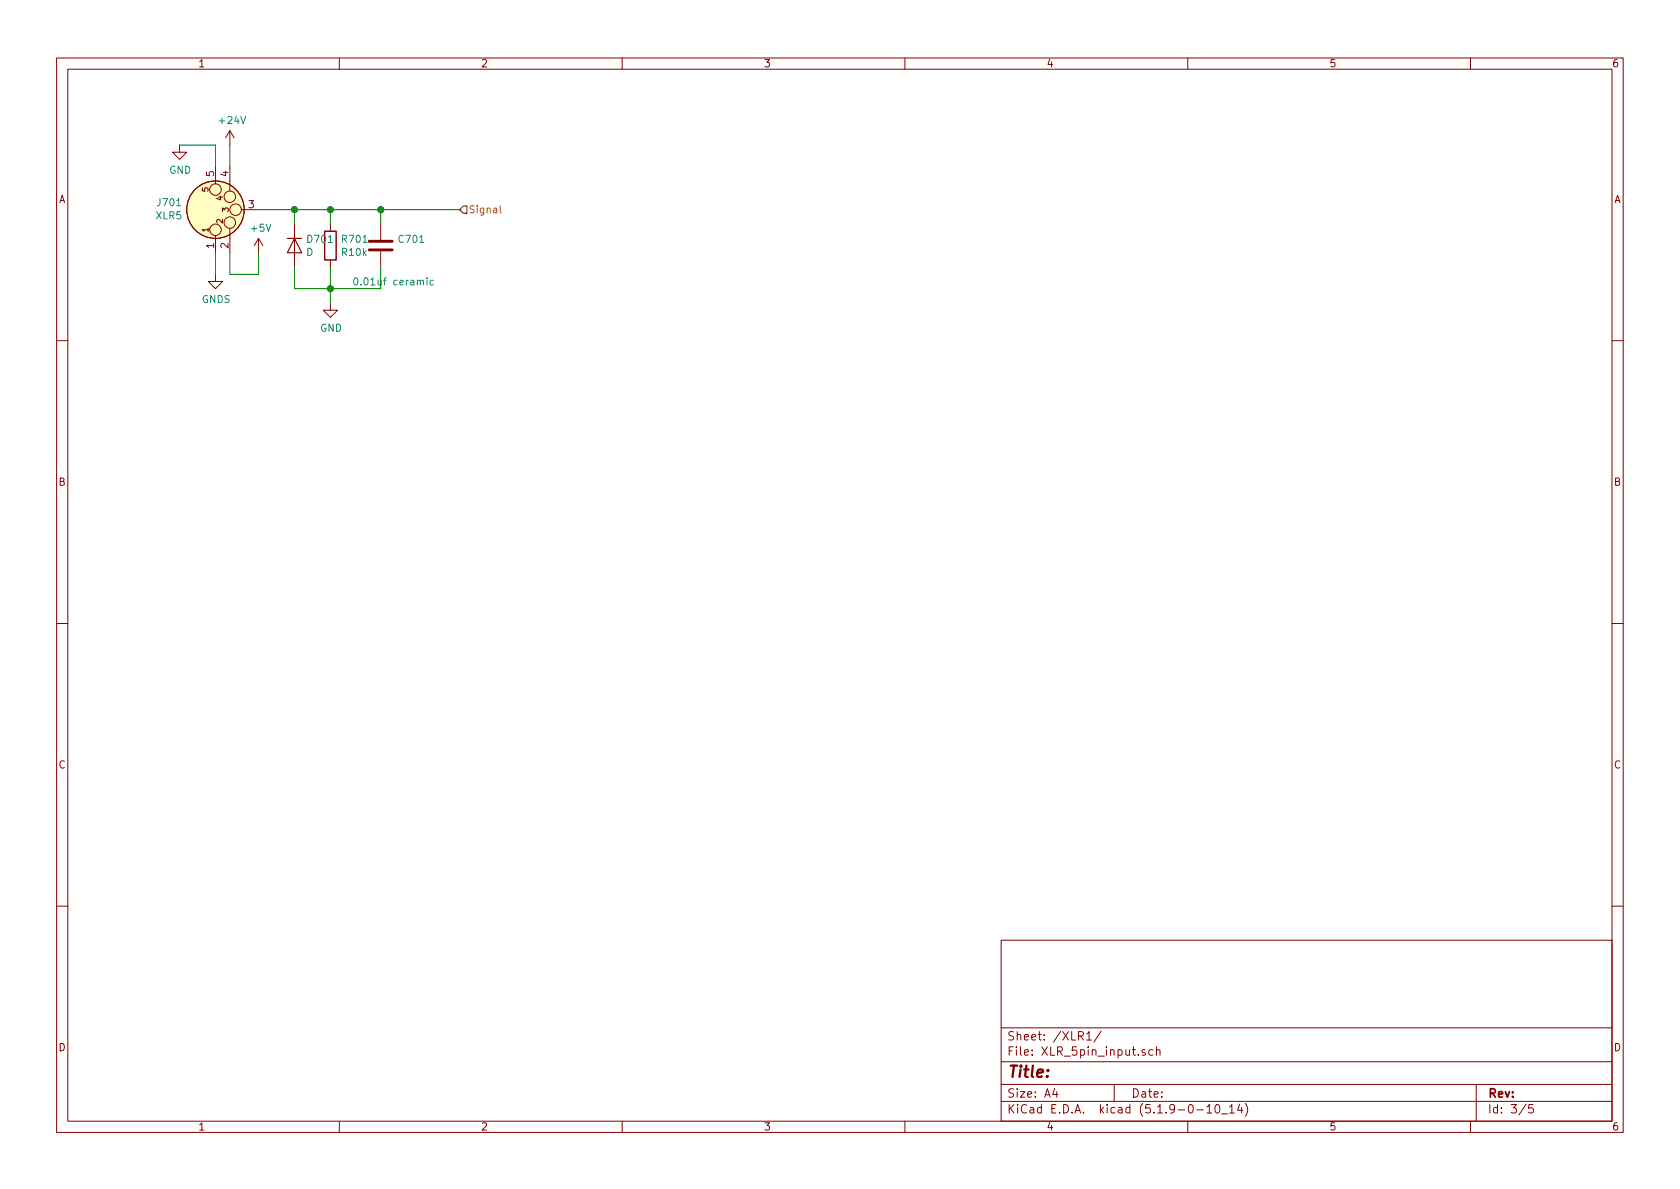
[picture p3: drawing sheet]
<svg xmlns="http://www.w3.org/2000/svg" width="297mm" height="210mm" viewBox="0 0 297 210" stroke-linecap="round" stroke-linejoin="round" font-family="sans-serif">
<g fill="none" stroke="#840000" stroke-width=".18">
<path d="M10 10.3h277v189.9h-277zM12 12.2h273v186.1h-273zM60 10.3v1.9M110 10.3v1.9M160 10.3v1.9M210 10.3v1.9M260 10.3v1.9M31.7 25.6v1.3h1.3l-1.3 1.3-1.2-1.3h1.2M38.1 29.5v3M40.6 23.1v2.5M40.6 29.5v4.3M40.6 23.1l-.7 1.3"/>
<path d="M40.6 23.1l.8 1.3M42.7 37.1h3M52.1 39.6v7.6M58.4 39.6v1.3M67.3 39.6v2.8M38.1 48.5v1.3h1.3l-1.3 1.2-1.3-1.2h1.3M38.1 41.7v3M40.6 40.4v4.3M45.7 42.2l-.7 1.2M45.7 42.2v2.5M45.7 42.2l.8 1.2M58.4 53.6v1.3h1.3l-1.3 1.2-1.3-1.2h1.3"/>
<path d="M58.4 46v1.2M67.3 44.4v2.8M10 60.2h2M285 60.2h2M10 110.3h2M285 110.3h2M10 160.2h2M177 166.3h108v32h-108zM285 160.2h2M60 198.3v1.9M110 198.3v1.9M160 198.3v1.9"/>
<path d="M177 194.8h108M177 191.8h108M177 187.8h108M177 181.8h108M186.5 192.5l-.4 1h1M186.8 193v1M192.1 182.8l.5-.4v1.5M192.1 183.9h.9M194.7 182.3l-1.3 2M197 191.8v3M202.5 185.7l-.4-.1-.2 .2 .1 .2 .5 .2v.3h-.6M203.8 185.7l-.4-.1-.3 .3 .1 .6 .2 .1 .4-.1"/>
<path d="M204.5 185.7l.2-.1 .4 .1v.9M204.5 185.1v1.5M210 198.3v1.9M211.6 196.3h1.2M213.4 195.8l.4-.5v1.5M213.4 196.8h.8M215 195.4l.3-.1a.94 .94 0 0 1 0 1.5 .8 .8 0 0 1-.6-.6 .8 .8 0 0 1 .3-.8zM216 197h1.1M217.4 195.8l.4-.5v1.5M217.4 196.8h.8M219.2 195.2l-.4 1.1h.9M219.5 195.8v1"/>
<path d="M220.2 195.1a1.71 1.71 0 0 1 0 2.3M260 198.3v1.9M261 191.8v6.5M269.8 195.2l-1.2 2M271 195.3h-.7v.7l.2-.1 .5 .1 .1 .2-.1 .5-.2 .1-.5-.1"/>
<circle cx="38.1" cy="37.1" r="5.1"/>
<circle cx="38.1" cy="33.5" r="1.02"/>
<circle cx="40.6" cy="39.4" r="1.02"/>
<circle cx="40.6" cy="34.8" r="1.02"/>
<circle cx="41.7" cy="37.1" r="1.02"/>
<circle cx="38.1" cy="40.6" r="1.02"/>
</g>
<circle cx="38.1" cy="37.1" r="5.1" fill="#ffffc2" stroke="#ffffc2" stroke-width=".18"/>
<path d="M65.3 44.2h4M65.3 42.7h4" fill="none" stroke="#840000" stroke-width=".51"/>
<path d="M62.7 49.2l.1-.1a.67 .67 0 0 1 .5 .7 .67 .67 0 0 1-.5 .6 .83 .83 0 0 1-.1-1.2zM76.6 49.6l-.3-.1-.3 .3 .1 .5h.5" fill="none" stroke="#008484" stroke-width=".18"/>
<path d="M57.4 40.9h2v5.1h-2z" fill="none" stroke="#840000" stroke-width=".25"/>
<path d="M50.8 42.2h2.5M52.1 42.2l1.2 2.5h-2.5z" fill="none" stroke="#840000" stroke-width=".2"/>
<path d="M31.7 25.6h6.4v3.9M40.6 25.6v3.9M45.7 37.1h35.6M52.1 37.1v2.5M58.4 37.1v2.5M67.3 37.1v2.5M38.1 44.7v3.8M40.6 44.7v3.8h5.1v-3.8M52.1 47.2v3.8h15.2v-3.8M58.4 47.2v6.4" fill="none" stroke="#008400" stroke-width=".18"/>
<path d="M88.4 36.4v1.1l.2 .1" fill="none" stroke="#848400" stroke-width=".18"/>
<path d="M81.3 37.1l.6-.7h.6v1.3h-.6z" fill="none" stroke="#848400" stroke-width=".25"/>
<g fill="#008400" stroke="#008400" stroke-width=".25">
<circle cx="67.3" cy="37.1" r=".51"/>
<circle cx="58.4" cy="51" r=".51"/>
<circle cx="58.4" cy="37.1" r=".51"/>
<circle cx="52.1" cy="37.1" r=".51"/>
</g>
<text font-size="2.8" fill="#840000" x="178" y="190.5">Title:</text>
<g font-size="2.1" fill="#840000">
<text x="178" y="184">Sheet: /XLR1/</text>
<text x="178" y="186.7">File: XLR_5pin_input.sch</text>
<text x="178" y="196.9">KiCad E.D.A. kicad (5.1.9-0-10_14)</text>
<text x="178" y="194.1">Size: A4</text>
<text x="200" y="194.1">Date:</text>
<text x="263" y="194.1">Rev:</text>
<text x="263" y="196.9">Id: 3/5</text>
</g>
<g font-size="1.8" fill="#840000">
<text x="35" y="11.9">1</text>
<text x="85" y="11.9">2</text>
<text x="135" y="11.9">3</text>
<text x="185" y="11.9">4</text>
<text x="235" y="11.9">5</text>
<text x="285" y="11.9">6</text>
<text x="10.4" y="35.9">A</text>
<text x="37.8" y="31.2" transform="rotate(-90 37.8 31.2)">5</text>
<text x="40.4" y="31.2" transform="rotate(-90 40.4 31.2)">4</text>
<text x="285.4" y="35.9">A</text>
<text x="44" y="36.8">3</text>
<text x="37.8" y="43.9" transform="rotate(-90 37.8 43.9)">1</text>
<text x="40.4" y="43.9" transform="rotate(-90 40.4 43.9)">2</text>
<text x="10.4" y="85.9">B</text>
<text x="285.4" y="85.9">B</text>
<text x="10.4" y="135.9">C</text>
<text x="285.4" y="135.9">C</text>
<text x="10.4" y="185.9">D</text>
<text x="285.4" y="185.9">D</text>
<text x="35" y="199.9">1</text>
<text x="85" y="199.9">2</text>
<text x="135" y="199.9">3</text>
<text x="185" y="199.9">4</text>
<text x="235" y="199.9">5</text>
<text x="285" y="199.9">6</text>
</g>
<g font-size="1.8" fill="#008484">
<text x="38.9" y="21.9">+24V</text>
<text x="29.9" y="30.7">GND</text>
<text x="27.6" y="38.8">XLR5</text>
<text x="28" y="36.5">J701</text>
<text x="44.5" y="41">+5V</text>
<text x="54.2" y="45.3">D</text>
<text x="54.5" y="42.9">D701</text>
<text x="60.5" y="45.3">R10k</text>
<text x="60.6" y="42.9">R701</text>
<text x="70.6" y="42.9">C701</text>
<text x="35.7" y="53.6">GNDS</text>
<text x="63.4" y="50.5">0.01uf ceramic</text>
<text x="56.6" y="58.7">GND</text>
</g>
<text font-size="1.8" fill="#848400" x="82.8" y="37.7">Signal</text>
<g font-size="1.4" fill="#840000">
<text x="36.9" y="33.9" transform="rotate(-90 36.9 33.9)">5</text>
<text x="39.4" y="35.4" transform="rotate(-90 39.4 35.4)">4</text>
<text x="36.9" y="41" transform="rotate(-90 36.9 41)">1</text>
<text x="39.4" y="39.5" transform="rotate(-90 39.4 39.5)">2</text>
<text x="40.4" y="37.5" transform="rotate(-90 40.4 37.5)">3</text>
</g>
</svg>
